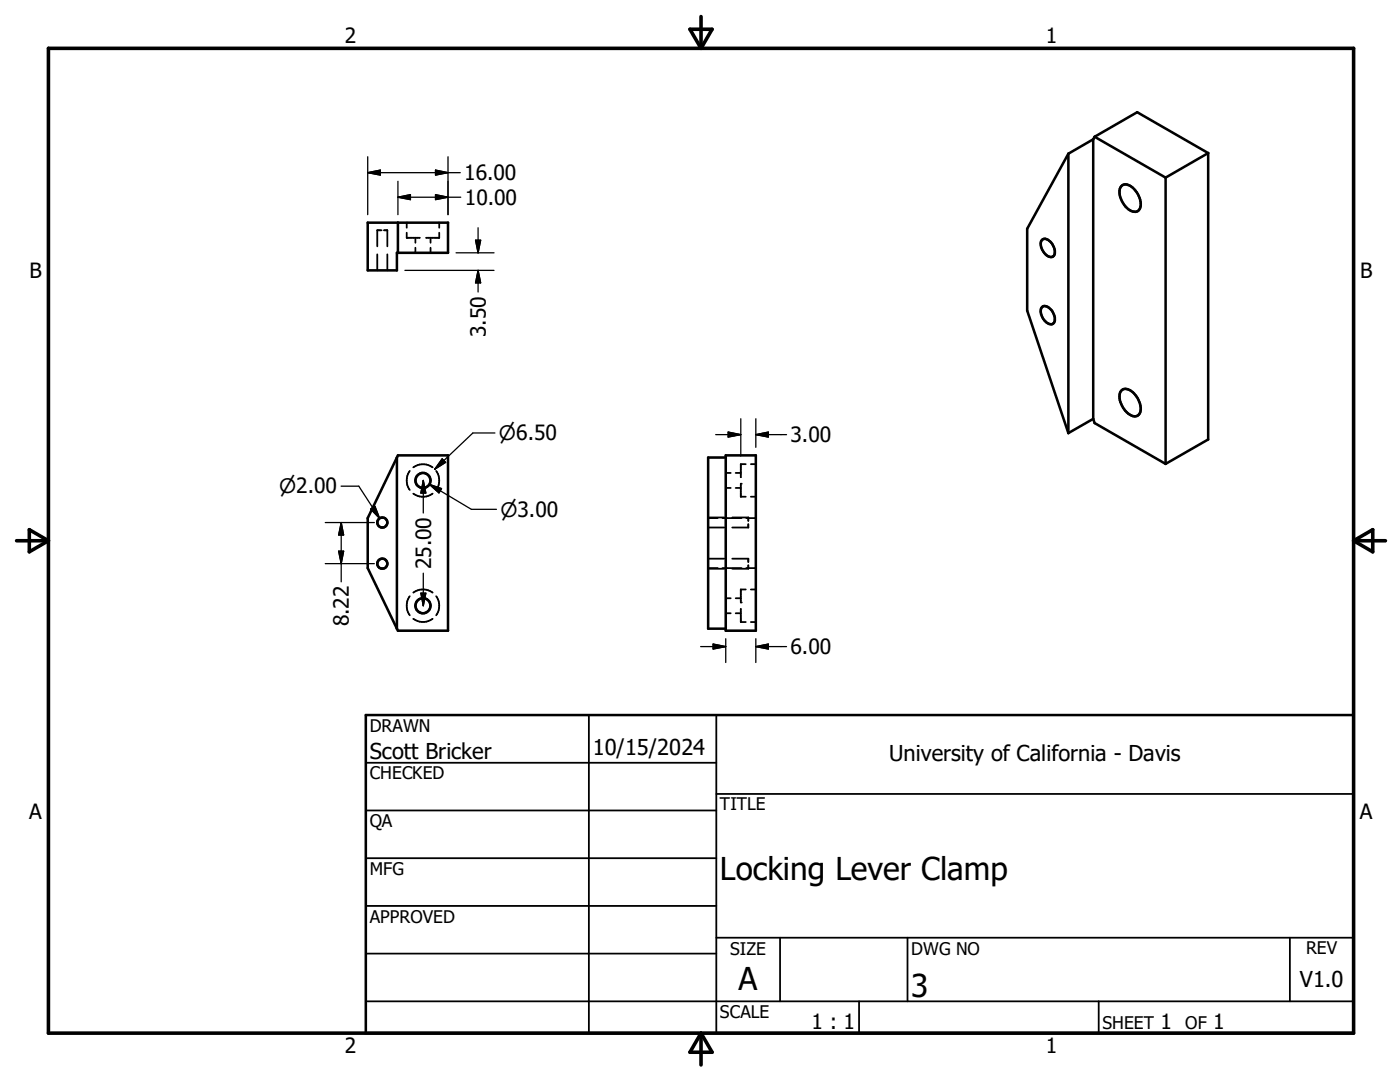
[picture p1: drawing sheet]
<svg xmlns="http://www.w3.org/2000/svg" width="279mm" height="216mm" viewBox="0 0 279 216" stroke-linecap="round" stroke-linejoin="round" font-family="sans-serif">
<g fill="none" stroke="#000" stroke-width=".51">
<path d="M213.2 30.7v55.7M213.2 30.7l-8.2 14.9v16.4l8.2 24.4M218.2 27.8v55.8M218.2 27.8l-5 2.9M218.5 27.3l14.1 8.1M218.5 27.3l8.4-4.9 14.2 8.1M218.5 27.3l-.3 .5M223.9 37a2.11 2.11 0 0 1 2.7 1 3.4 3.4 0 0 1 .7 4 1.94 1.94 0 0 1-2.7-.8 3.6 3.6 0 0 1-.9-4zM232.6 35.4v57.2M241.1 30.5l-8.5 4.9M241.1 30.5v57.2l-8.5 4.9M73.4 44.4h16v6h-10.2v3.6h-5.8z"/>
<path d="M79.4 44.4v6M208 47.8a1.69 1.69 0 0 1 2.2 1.3 1.52 1.52 0 0 1-.2 2.2 2.49 2.49 0 0 1-2.3-2.7l.1-.5zM208 61.2a1.86 1.86 0 0 1 2.3 1.6 1.23 1.23 0 0 1-.5 1.9 2.59 2.59 0 0 1-1.9-3.3zM223.9 77.8a2.11 2.11 0 0 1 2.7 1 3.4 3.4 0 0 1 .7 4 1.65 1.65 0 0 1-2.4-.5 4 4 0 0 1-1.3-4.1zM79.2 91.3v34.1M79.2 91.3l-5.8 12.1v10l5.8 12M79.2 91.3l.2-.4h10v34.9h-10l-.2-.4M144.8 90.9h6v34.9h-6zM144.8 91.3h-3.5v34.1h3.5M218.2 83.6l-5 2.8M218.2 83.6l.3 .8 14.1 8.2M73 142.7h197.1v63.5h-197.1z"/>
<circle cx="84.4" cy="95.9" r="1.5"/>
<circle cx="76.3" cy="104.3" r="1"/>
<circle cx="76.3" cy="112.5" r="1"/>
<circle cx="84.4" cy="120.9" r="1.5"/>
</g>
<g fill="none" stroke="#000" stroke-width=".36">
<path d="M75.3 50.8v3.2M76 46h-.7v3.2M76.6 46h.7v3.2M77.3 50.8v3.2M81.2 46.4v1.1h2.6M81.2 44.4v1M82.9 47.5v.9M82.9 49.4v1M85.9 47.5v.9M85.9 49.4v1M87.7 46.4v1.1h-2.6M87.7 44.4v1"/>
<path d="M81.8 94a3.3 3.3 0 0 0 0 3.8M82.5 93.2a3.3 3.3 0 0 1 3.8 0M82.5 98.5a3.3 3.3 0 0 0 3.8 0M87 94a3.3 3.3 0 0 1 0 3.8M144.8 94.4h1M144.8 97.4h1M146.8 94.4h1M146.8 97.4h1M147.8 96.5v2.6h1M148.8 92.6h-1v2.6M149.8 99.1h1M149.8 92.6h1"/>
<path d="M81.8 119a3.3 3.3 0 0 0 0 3.8M82.5 118.2a3.3 3.3 0 0 1 3.8 0M87 119a3.3 3.3 0 0 1 0 3.8M141.3 111.5h3.2M141.3 113.5h3.2M141.3 103.3h3.2M141.3 105.3h3.2M141.3 103.4h1.9M141.3 113.4h1.9M144.2 103.4h3.8M144.2 113.4h3.8M144.8 119.4h1"/>
<path d="M146.1 103.3h3.2v.6M146.1 111.5h3.2v.6M146.8 119.4h1M148.8 117.6h-1v2.6M148.9 103.4h1.9M148.9 113.4h1.9M149.3 104.6v.7h-3.2M149.3 112.8v.7h-3.2M149.8 117.6h1M82.5 123.5a3.3 3.3 0 0 0 3.8 0M144.8 122.4h1M146.8 122.4h1"/>
<path d="M147.8 121.5v2.6h1M149.8 124.1h1M73 152.2h70M117.5 142.7v63.5M143 158.4h127.1M143 142.7v63.5M73 161.7h70M73 171.2h70M73 180.8h70M73 190.3h70M73 199.8h197.1M143 187.1h127.1"/>
<path d="M155.7 187.1v12.7M171.4 199.8v6.4M181.1 187.1v12.7M219.3 199.8v6.4M257.4 187.1v12.7"/>
</g>
<g fill="#000">
<circle cx="76" cy="46" r=".18"/>
<circle cx="147.8" cy="96.5" r=".18"/>
<circle cx="147.8" cy="120.2" r=".18"/>
</g>
<path d="M9.7 9.6h260.4v196.6h-260.4zM137.7 5.8h4.4l-2.2 3.8zM139.9 3.3v6.3M3.3 107.9h6.4M5.8 105.7l3.9 2.2-3.9 2.2zM270.1 107.9h6.4M270.1 107.9l3.9-2.2v4.4zM139.9 206.2v6.3M139.9 206.2l2.2 3.8h-4.4z" fill="none" stroke="#000" stroke-width=".71"/>
<g fill="none" stroke="#000" stroke-width=".25">
<path d="M73.4 34.5h18.5M73.4 34.5l2.5-.6v1zM73.4 31.3v11.5M79.4 39.4h12.6M79.4 39.4l2.5-.6v1zM79.4 36.2v6.6M86.9 33.9l2.5 .6-2.5 .4zM86.9 38.8l2.5 .6-2.5 .4zM89.4 31.3v11.5M80.8 54h17.8M91 50.4h7.6M94.9 47.9h1l-.5 2.5z"/>
<path d="M95.4 45.4v5M95.4 54v4.3M95.4 54l.5 2.4h-1zM68.1 97h3.5l4.2 6.4M84.5 95.9v6.5M84.5 95.9l.5 2.5h-1zM85.7 96.7l8.4 4.9h5M85.7 96.7l2.4 .8-.5 .9zM88.2 91.6l.7 .7-2.1 1.3zM98.8 86.4h-4.4l-7.6 7.2M142.8 86.7h5M145.3 86.2l2.5 .5-2.5 .5z"/>
<path d="M147.8 83.6v7.4M150.8 86.7h6.2M150.8 86.7l2.5-.5v1zM150.8 83.6v5.7M64.9 104.3h9.8M64.9 112.5h9.8M67.6 110h1l-.5 2.5zM68.1 104.3v11.8M68.1 104.3l.5 2.5h-1zM74 101.6l.8-.6 1 2.4zM84 118.4h1l-.5 2.5zM84.5 114.4v6.5"/>
<path d="M139.8 129h5M142.3 128.5l2.5 .5-2.5 .5zM144.8 127.4v4.8M150.8 129l2.5-.5v1zM150.8 127.4v4.8M150.8 129h6.2"/>
</g>
<g fill="#000" stroke="#000" stroke-width=".25">
<path d="M73.4 34.5l2.5-.6v1zM79.4 39.4l2.5-.6v1zM86.9 33.9l2.5 .6-2.5 .4zM86.9 38.8l2.5 .6-2.5 .4zM94.9 47.9h1l-.5 2.5zM95.4 54l.5 2.4h-1zM84.5 95.9l.5 2.5h-1zM85.7 96.7l2.4 .8-.5 .9zM88.2 91.6l.7 .7-2.1 1.3zM145.3 86.2l2.5 .5-2.5 .5zM150.8 86.7l2.5-.5v1zM67.6 110h1l-.5 2.5z"/>
<path d="M68.1 104.3l.5 2.5h-1zM74 101.6l.8-.6 1 2.4zM84 118.4h1l-.5 2.5zM142.3 128.5l2.5 .5-2.5 .5zM150.8 129l2.5-.5v1z"/>
</g>
<g font-size="6.3">
<text x="143.7" y="175.6">Locking Lever Clamp</text>
<text x="147.4" y="197.6">A</text>
<text x="181.9" y="198.9">3</text>
</g>
<g font-size="4.4">
<text x="73.8" y="151.4">Scott Bricker</text>
<text x="118.3" y="150.7">10/15/2024</text>
<text x="177.5" y="151.8">University of California - Davis</text>
<text x="259.4" y="196.9">V1.0</text>
</g>
<g font-size="4.2">
<text x="68.8" y="8.7">2</text>
<text x="208.7" y="8.7">1</text>
<text x="92.7" y="36">16.00</text>
<text x="92.8" y="40.9">10.00</text>
<text x="5.9" y="55.5">B</text>
<text x="271.4" y="55.5">B</text>
<text x="97" y="67.2" transform="rotate(-90 97 67.2)">3.50</text>
<text x="157.8" y="88.3">3.00</text>
<text x="86" y="113.6" transform="rotate(-90 86 113.6)">25.00</text>
<text x="69.6" y="125" transform="rotate(-90 69.6 125)">8.22</text>
<text x="157.8" y="130.5">6.00</text>
<text x="5.8" y="163.4">A</text>
<text x="271.4" y="163.4">A</text>
<text x="162" y="205.4">1 : 1</text>
<text x="231.6" y="205.3">1</text>
<text x="242.1" y="205.3">1</text>
<text x="68.8" y="210.2">2</text>
<text x="208.7" y="210.2">1</text>
</g>
<g font-size="4">
<text x="99.6" y="87.9">n6.50</text>
<text x="55.7" y="98.5">n2.00</text>
<text x="99.9" y="103.1">n3.00</text>
</g>
<g font-size="3.5">
<text x="73.8" y="146">DRAWN</text>
<text x="73.8" y="155.5">CHECKED</text>
<text x="143.7" y="161.7">TITLE</text>
<text x="73.8" y="165.1">QA</text>
<text x="73.8" y="174.6">MFG</text>
<text x="73.8" y="184.1">APPROVED</text>
<text x="145.7" y="190.5">SIZE</text>
<text x="181.9" y="190.5">DWG NO</text>
<text x="260.6" y="190.4">REV</text>
<text x="143.7" y="203.1">SCALE</text>
<text x="220" y="205.3">SHEET</text>
<text x="236.5" y="205.3">OF</text>
</g>
</svg>
